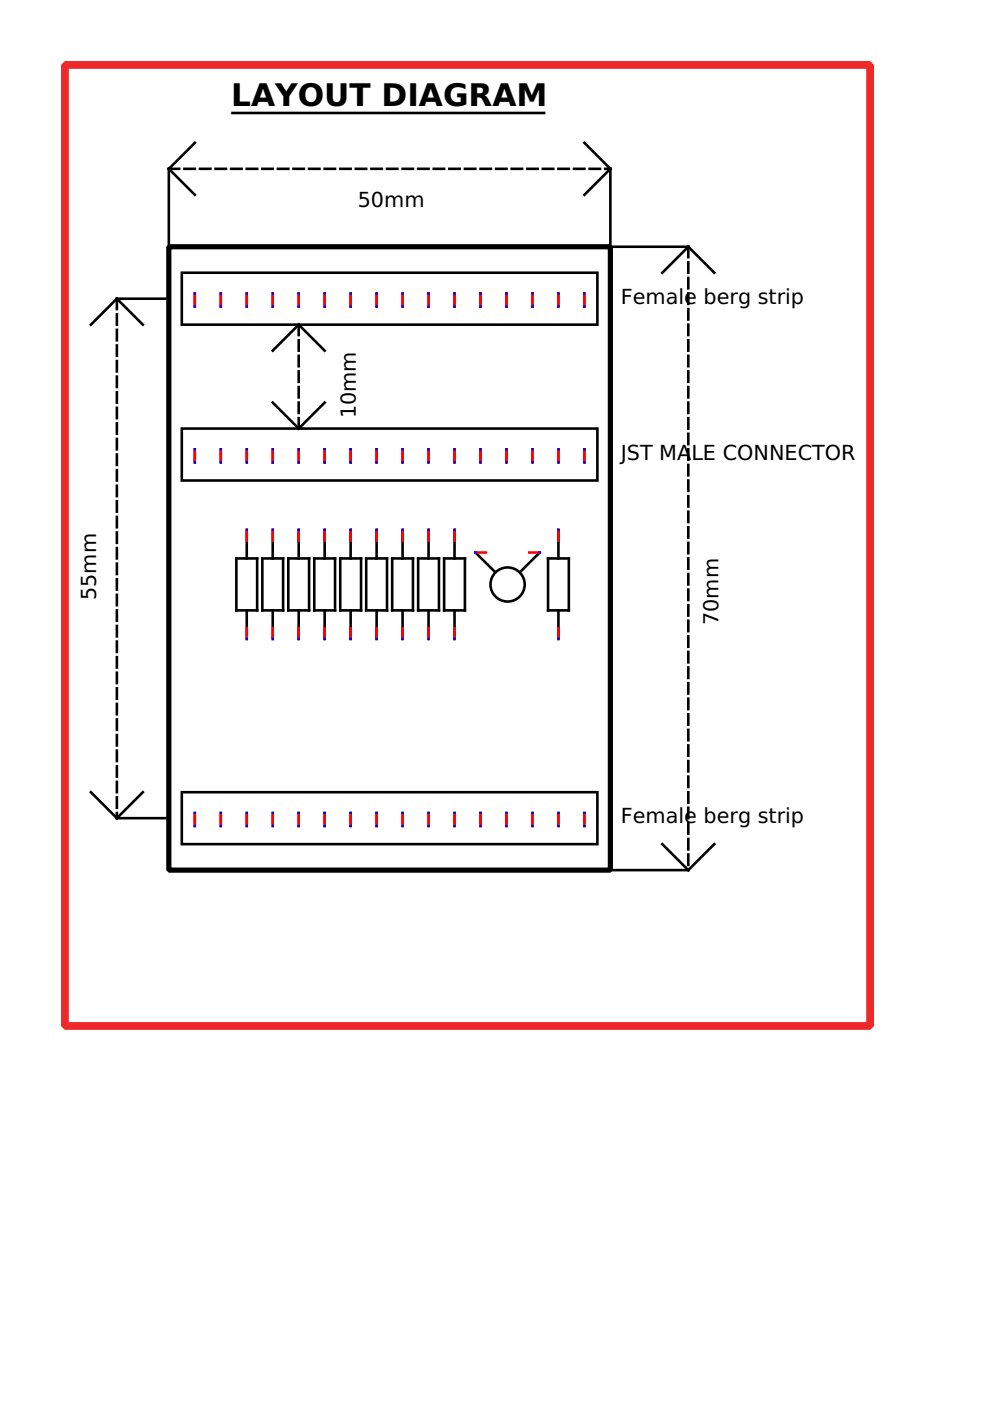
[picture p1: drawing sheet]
<svg xmlns="http://www.w3.org/2000/svg" width="210mm" height="297mm" viewBox="0 0 210 297" stroke-linecap="round" stroke-linejoin="round" font-family="sans-serif">
<path d="M35.8 52.3h93.6v132.2h-93.6z" fill="none" stroke="#000" stroke-width="1.1"/>
<path d="M35.8 35.8h93.6M145.9 52.3v132.2M24.8 63.3v110.2M63.3 68.8v22.1" fill="none" stroke="#000" stroke-width=".55" stroke-dasharray="2.2 1.1"/>
<g fill="none" stroke="#000" stroke-width=".55">
<path d="M35.8 35.8l5.5 5.5M35.8 35.8v16.5M41.3 30.3l-5.5 5.5M49 24h66.6M123.9 30.3l5.5 5.5M129.4 35.8l-5.5 5.5M129.4 35.8v16.5h16.5M38.5 57.8h88.2v11h-88.2zM145.9 52.3l-5.5 5.5M145.9 52.3l5.5 5.5M24.8 63.3h11M24.8 63.3l5.5 5.5"/>
<path d="M24.8 63.3l-5.5 5.5M57.8 74.3l5.5-5.5 5.5 5.5M38.5 90.9h88.2v11h-88.2zM57.8 85.4l5.5 5.5 5.5-5.5M50.1 118.4h4.4v11h-4.4zM52.3 112.9v5.5M55.6 118.4h4.4v11h-4.4zM57.8 112.9v5.5M61.1 118.4h4.4v11h-4.4zM63.3 112.9v5.5M66.6 118.4h4.4v11h-4.4zM68.8 112.9v5.5"/>
<path d="M72.1 118.4h4.4v11h-4.4zM74.3 112.9v5.5M77.6 118.4h4.5v11h-4.5zM79.9 112.9v5.5M83.2 118.4h4.4v11h-4.4zM85.4 112.9v5.5M88.7 118.4h4.4v11h-4.4zM90.9 112.9v5.5M94.2 118.4h4.4v11h-4.4zM96.4 112.9v5.5M100.8 117.1l4.1 4.1M114.4 117.1l-4.1 4.1"/>
<path d="M116.2 118.4h4.4v11h-4.4zM118.4 112.9v5.5M52.3 129.4v5.5M57.8 129.4v5.5M63.3 129.4v5.5M68.8 129.4v5.5M74.3 129.4v5.5M79.9 129.4v5.5M85.4 129.4v5.5M90.9 129.4v5.5M96.4 129.4v5.5M118.4 129.4v5.5"/>
<path d="M19.3 168l5.5 5.5M24.8 173.5h11M30.3 168l-5.5 5.5M38.5 168h88.2v11h-88.2zM140.4 179l5.5 5.5M151.4 179l-5.5 5.5M129.4 184.5h16.5"/>
<circle cx="107.6" cy="123.9" r="3.6"/>
</g>
<path d="M13.8 13.8h170.7v203.7h-170.7z" fill="none" stroke="#ef2929" stroke-width="1.7"/>
<g fill="none" stroke="#f00" stroke-width=".55">
<path d="M41.3 62.2v2.8M46.8 62.2v2.8M52.3 62.2v2.8M57.8 62.2v2.8M63.3 62.2v2.8M68.8 62.2v2.8M74.3 62.2v2.8M79.9 62.2v2.8M85.4 62.2v2.8M90.9 62.2v2.8M96.4 62.2v2.8M101.9 62.2v2.8"/>
<path d="M107.4 62.2v2.8M112.9 62.2v2.8M118.4 62.2v2.8M123.9 62.2v2.8M41.3 95.3v2.7M46.8 95.3v2.7M52.3 95.3v2.7M57.8 95.3v2.7M63.3 95.3v2.7M68.8 95.3v2.7M74.3 95.3v2.7M79.9 95.3v2.7"/>
<path d="M85.4 95.3v2.7M90.9 95.3v2.7M96.4 95.3v2.7M101.9 95.3v2.7M107.4 95.3v2.7M112.9 95.3v2.7M118.4 95.3v2.7M123.9 95.3v2.7M52.3 112.3v2.2M57.8 112.3v2.2M63.3 112.3v2.2M68.8 112.3v2.2"/>
<path d="M74.3 112.3v2.2M79.9 112.3v2.2M85.4 112.3v2.2M90.9 112.3v2.2M96.4 112.3v2.2M100.8 117.1h2.2M112.2 117.1h2.2M118.4 112.3v2.2M52.3 133.3v2.2M57.8 133.3v2.2M63.3 133.3v2.2M68.8 133.3v2.2"/>
<path d="M74.3 133.3v2.2M79.9 133.3v2.2M85.4 133.3v2.2M90.9 133.3v2.2M96.4 133.3v2.2M118.4 133.3v2.2M41.3 172.4v2.7M46.8 172.4v2.7M52.3 172.4v2.7M57.8 172.4v2.7M63.3 172.4v2.7M68.8 172.4v2.7"/>
<path d="M74.3 172.4v2.7M79.9 172.4v2.7M85.4 172.4v2.7M90.9 172.4v2.7M96.4 172.4v2.7M101.9 172.4v2.7M107.4 172.4v2.7M112.9 172.4v2.7M118.4 172.4v2.7M123.9 172.4v2.7"/>
</g>
<g fill="none" stroke="#00f" stroke-width=".55">
<path d="M41.3 62.2h.1M41.3 65h.1M46.8 62.2h.1M46.8 65h.1M52.3 62.2h.1M52.3 65h.1M57.8 62.2h.1M57.8 65h.1M63.3 62.2h.1M63.3 65h.1M68.8 62.2h.1M68.8 65h.1"/>
<path d="M74.3 62.2h.1M74.3 65h.1M79.9 62.2h.1M79.9 65h.1M85.4 62.2h.1M85.4 65h.1M90.9 62.2h.1M90.9 65h.1M96.4 62.2h.1M96.4 65h.1M101.9 62.2h.1M101.9 65h.1"/>
<path d="M107.4 62.2h.1M107.4 65h.1M112.9 62.2h.1M112.9 65h.1M118.4 62.2h.1M118.4 65h.1M123.9 62.2h.1M123.9 65h.1M41.3 95.3h.1M41.3 98h.1M46.8 95.3h.1M46.8 98h.1"/>
<path d="M52.3 95.3h.1M52.3 98h.1M57.8 95.3h.1M57.8 98h.1M63.3 95.3h.1M63.3 98h.1M68.8 95.3h.1M68.8 98h.1M74.3 95.3h.1M74.3 98h.1M79.9 95.3h.1M79.9 98h.1"/>
<path d="M85.4 95.3h.1M85.4 98h.1M90.9 95.3h.1M90.9 98h.1M96.4 95.3h.1M96.4 98h.1M101.9 95.3h.1M101.9 98h.1M107.4 95.3h.1M107.4 98h.1M112.9 95.3h.1M112.9 98h.1"/>
<path d="M118.4 95.3h.1M118.4 98h.1M123.9 95.3h.1M123.9 98h.1M52.3 112.3h.1M57.8 112.3h.1M63.3 112.3h.1M68.8 112.3h.1M74.3 112.3h.1M79.9 112.3h.1M85.4 112.3h.1M90.9 112.3h.1"/>
<path d="M96.4 112.3h.1M100.8 117.1h.1M114.4 117.1h.1M118.4 112.3h.1M52.3 135.5h.1M57.8 135.5h.1M63.3 135.5h.1M68.8 135.5h.1M74.3 135.5h.1M79.9 135.5h.1M85.4 135.5h.1M90.9 135.5h.1"/>
<path d="M96.4 135.5h.1M118.4 135.5h.1M41.3 172.4h.1M41.3 175.1h.1M46.8 172.4h.1M46.8 175.1h.1M52.3 172.4h.1M52.3 175.1h.1M57.8 172.4h.1M57.8 175.1h.1M63.3 172.4h.1M63.3 175.1h.1"/>
<path d="M68.8 172.4h.1M68.8 175.1h.1M74.3 172.4h.1M74.3 175.1h.1M79.9 172.4h.1M79.9 175.1h.1M85.4 172.4h.1M85.4 175.1h.1M90.9 172.4h.1M90.9 175.1h.1M96.4 172.4h.1M96.4 175.1h.1"/>
<path d="M101.9 172.4h.1M101.9 175.1h.1M107.4 172.4h.1M107.4 175.1h.1M112.9 172.4h.1M112.9 175.1h.1M118.4 172.4h.1M118.4 175.1h.1M123.9 172.4h.1M123.9 175.1h.1"/>
</g>
<text font-size="6.6" x="49" y="22.6">LAYOUT DIAGRAM</text>
<g font-size="4.4">
<text x="75.9" y="43.9">50mm</text>
<text x="131.6" y="64.4">Female berg strip</text>
<text x="75.4" y="88.7" transform="rotate(-90 75.4 88.7)">10mm</text>
<text x="131.6" y="97.5">JST MA</text>
<text x="146.6" y="97.5">LE CONNECTOR</text>
<text x="20.4" y="127.2" transform="rotate(-90 20.4 127.2)">55mm</text>
<text x="152.3" y="132.5" transform="rotate(-90 152.3 132.5)">70mm</text>
<text x="131.6" y="174.6">Female berg strip</text>
</g>
</svg>
